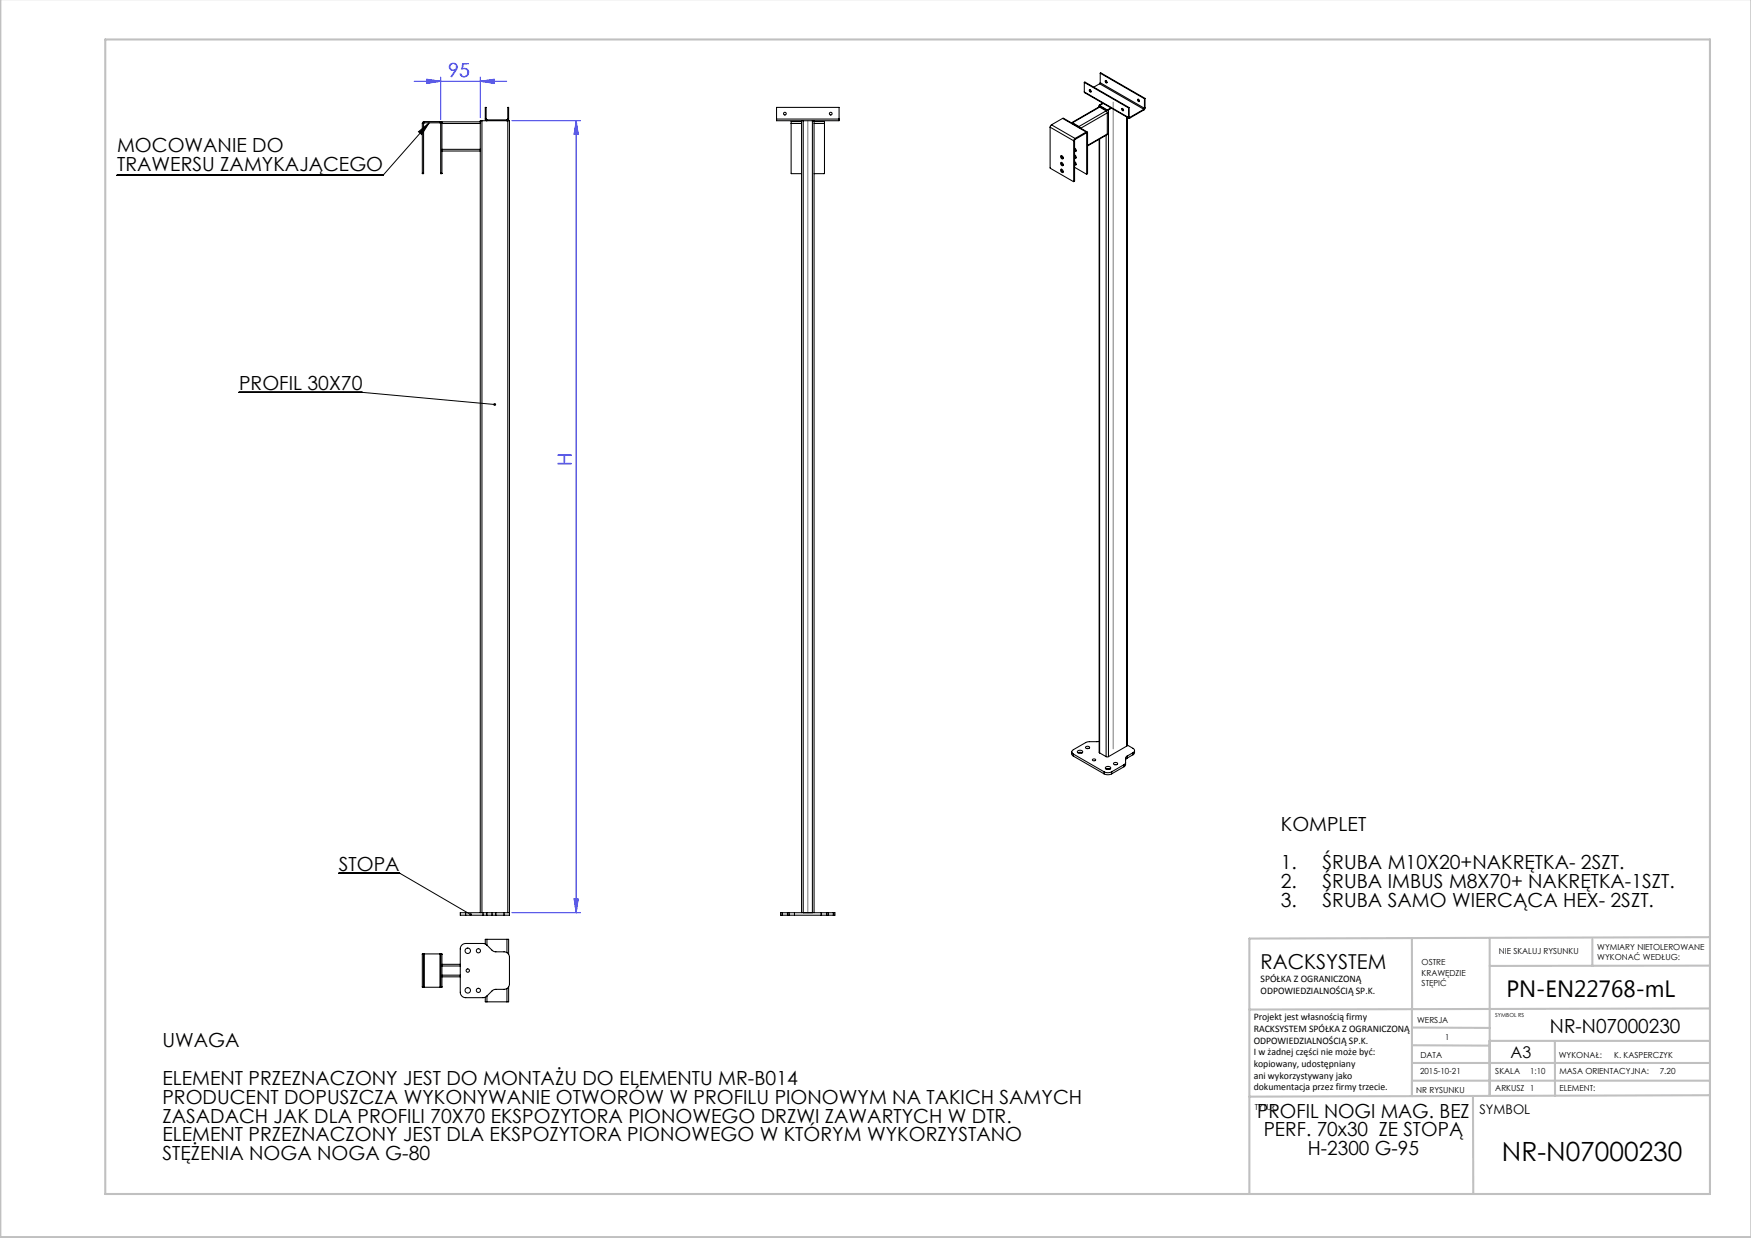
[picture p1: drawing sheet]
<svg xmlns="http://www.w3.org/2000/svg" width="420mm" height="297mm" viewBox="0 0 420 297" stroke-linecap="round" stroke-linejoin="round" font-family="sans-serif">
<path d="M100.4 31.6l2.5-2.1-1.8 2.8zM102.9 29.5l-11 12.5h-63.8M57.3 94.1h29.6l31.8 2.9M81.3 209.5h14.6l17 9.9" fill="none" stroke="#000" stroke-width=".24"/>
<path d="M99.3 19.5h22.2M102.4 19l3.3 .5-3.3 .5zM105.7 18.5v10.1M115.2 19.5l3.3-.5v1zM115.2 18.5v9.7M122.8 29h16.4M138.2 29l.5 3.3h-1zM138.2 29v190M122.8 219h16.4M137.7 215.7h1l-.5 3.3z" fill="none" stroke="#00f" stroke-width=".24"/>
<g fill="none" stroke="#c0c0c0" stroke-width=".5">
<path d="M.1 -.1v296.9h419.9M25.2 9.5h385v276.9h-385zM338.7 225.2v37.8M357.3 225v37.9v-13.2M382 225.4v6.3M410.1 224.8l-110.4 .4v61.2M410.1 231.7h-52.8M338.7 259.3h71.5M338.7 255h71.5M338.7 250.8l18.6 .1M338.7 246.5l18.6 .1M357.3 249.7h52.9"/>
<path d="M373 249.7v13.2M410.1 241.9l-110.4 .3M353.3 262.9l.1 23.5M410.2 262.7l-110.5 .4"/>
</g>
<path d="M193.8 29v190M267 24.5v155.1" fill="none" stroke="#808080" stroke-width=".25"/>
<path d="M118.4 96.8v.5l.3 .1 .2-.2 .1-.1-.3-.1 .3 .1-.1-.3zM112.7 219.1l-.1 .5h.5l-.2-.2 .3 .2-.1-.4zM100.4 31.6l2.5-2.1-1.8 2.8z" fill="#000"/>
<g fill="#00f">
<path d="M102.4 19l3.3 .5-3.3 .5zM115.2 19.5l3.3-.5v1z"/>
<path d="M138.2 29l.5 3.3h-1zM137.7 215.7h1l-.5 3.3z"/>
</g>
<g fill="none" stroke="#000" stroke-width=".25">
<path d="M260.1 19.8v2.3M260.1 19.8l10.6 6.1M260.1 19.8l.1-.1 10.6 6.1M263.9 19.8l-.1 .3M263.9 17.6l10.6 6.1M263.9 19.8l10.6 6.2M263.9 17.6v2.2M263.9 17.6l.1-.1 10.7 6.1M265.1 19.3l.3 .1a.25 .25 0 0 1 .2 .2 .25 .25 0 0 1-.3 .3zM265.2 19.3l.3 .5M101.3 29.6h.3M101.3 29.6v12"/>
<path d="M101.6 29.6v12M101.8 29.5l-.2 .1M101.8 29.2l-.4 .1-.1 .3M101.8 29.2v.3M101.8 29.2h3.7M101.8 29.5h3.7M105.5 29.2l.4 .1 .1 .3M105.5 29.5l.2 .1M105.5 29.2v.3M105.7 29.6h9.5M105.7 29.6v12M106 29.6v12"/>
<path d="M106 35.8h9.2M106 36.2h9.2M115.2 29.2h-9.2v.4M115.2 29.2v.4M115.2 35.8v.4M115.2 29.6v6.2M115.2 36.2v182.8M115.6 29h-.4v.2M115.6 29h6.2M115.6 29v190M116.4 28.6l.2 .3 .2 .1v-.2M116.4 28.6v-2.8h.2v2.8"/>
<path d="M116.4 28.6h.2M116.6 28.6l.2 .2M116.8 28.8h4.8M121.8 28.6l-.2 .2M121.8 29h.4v190.6h-1.3M121.8 28.6v-2.8h.2v2.8M121.8 29v190M121.8 28.6h.2M122 28.6l-.2 .3-.2 .1v-.2M186.3 28.6v.4h6M186.3 28.6v-2.8h15v2.8M186.3 28.6h15"/>
<path d="M189.8 29.6v12l2.5 .1M189.8 29.6h2.5M192.3 29.2h-2.5v.4M192.3 29h.4M192.3 29v190M192.7 29h2.2M192.7 29v190M194.9 29h.4M194.9 29v190M195.3 29.2h2.5v.4M195.3 29.6h2.5M195.3 29v190"/>
<path d="M197.8 29.6v12l-2.5 .1M201.3 28.6v.4h-6M251.9 30.5v9.8l5.6 3.3M251.9 30.5l5.6 3.3M252.2 29.9l-.3 .6M252.2 29.9l5.7 3.3M254.4 39a.4 .4 0 0 1 .6 .2 .4 .4 0 0 1-.2 .6l-.4-.4zM254.4 37.4a.4 .4 0 0 1 .6 .2 .4 .4 0 0 1-.2 .5l-.4-.3zM254.6 37.3l.1 .5 .3 .2M254.6 39l.1 .4 .3 .2M254.9 28.4h.2l5.7 3.2M254.9 28.4l-2.7 1.5"/>
<path d="M254.9 28.4l5.6 3.3M255 37.7v.3M257.2 29.6h.1M257.3 29.5h-.3M257.3 29.5l1.5 .9M257.3 29.6h.1M257.5 33.8v9.7M257.8 38.8l.1 .1a.33 .33 0 0 1 .3 .4 .33 .33 0 0 1-.4 .2M257.8 37.2l.1 .1a.32 .32 0 0 1 .3 .4 .32 .32 0 0 1-.4 .2M257.8 35.5l.1 .1a.32 .32 0 0 1 .3 .4 .32 .32 0 0 1-.4 .3M257.8 35.8l.3 .4M257.8 37.4l.3 .4"/>
<path d="M257.8 39.1l.3 .4M257.8 33.7l-.3 .1M257.8 33.7v9.7M257.9 33.2l-.4 .6M257.9 33.5l-.1 .2M257.9 33.2v.3M258.8 30.4l.3 .3M258.8 30.5h.1M260.1 22.1l10.7 6.3M260.1 22.1l10.6 6.1M260.5 31.7l.3-.1 .1 .3M260.5 31.9l.1 .1"/>
<path d="M260.5 31.7l-2.6 1.5M260.5 31.9l-2.6 1.6M260.5 31.7v.2M260.6 32v9.8l-2.8-1.7M260.9 31.9l-.3 .1M260.9 31.9v9.7M261.3 21.6h.3a.24 .24 0 0 1 .2 .3 .24 .24 0 0 1-.3 .2zM261.4 21.5l.3 .5M263.6 33.4l.2 147.2M263.6 25.3v.4M263.8 25.7l-6.7 3.7M263.8 25.7l-6.5 3.8"/>
<path d="M263.8 25.7l1.5 .9M263.8 20.1l-1.5 .8M263.8 20.1l10.6 6.1M263.8 25.5l1.5 .9M263.8 25.5v.2M263.8 33.3v147.3M263.9 25.2v.2M263.9 25.4l1.6 .9 1-.4M264.5 24.7l-.8 .5 .1 .3M264.6 24.8l-.7 .4M265.3 26.6l.3 .5M265.3 26.4h.6"/>
<path d="M265.3 26.6l-6.5 3.8M265.3 26.4v.2M265.3 32.4v149.1M265.6 32.1l-4.7 2.9M265.6 27.1v5M265.6 27.1l-6.4 3.7M265.6 32.1l-4.7 2.8M265.9 26.4v155.1M266.6 26l-.7 .4M269.1 26.1h.2a.24 .24 0 0 1 .2 .3 .24 .24 0 0 1-.2 .2zM269.2 26l.3 .5M270.3 28.1v150.9"/>
<path d="M270.4 28.1l-.1 150.9M270.7 28.2l.3 .1M270.7 25.9v2.3M270.8 28.1l.2 .1M270.8 25.8l-.1 .1M270.8 25.8v2.3M270.8 28.1l-.1 .1M271 28.2v.1M272.9 23.8l.2 .1a.25 .25 0 0 1 .2 .2 .25 .25 0 0 1-.2 .3zM273 23.8l.3 .5M274.4 26.2l-3.4 2M274.4 26.4l-3.4 1.9"/>
<path d="M274.4 26.2v.2M274.5 26l-.1 .2M274.5 23.7v2.3M274.7 25.9l-.3 .5M274.7 23.6l-.2 .1M274.7 23.6v2.3M274.7 25.9l-.2 .1M101.3 41.6h.3M105.7 41.6h.3M254.4 40.6a.4 .4 0 0 1 .6 .3 .4 .4 0 0 1-.2 .5l-.4-.4zM254.6 40.6l.1 .4 .3 .3M257.5 43.5v.1"/>
<path d="M257.8 43.4l-.3 .2M257.8 43.4l-.3 .1M260.9 41.6l-.1 .1M260.9 41.6l-.3 .2M260.5 179.1h.2a.35 .35 0 0 1 .5-.1 .35 .35 0 0 1-.1 .6 .39 .39 0 0 1-.5 0 .39 .39 0 0 1-.1-.5zM260.6 179.6h.5M263.6 177.9l-2.9 .1-3.2 1.8a.56 .56 0 0 0-.4 .6 .56 .56 0 0 0 .4 .5M270.3 179l-4.4 2.5M270.4 178.7l1.4 .8a.56 .56 0 0 1 .3 .6 .56 .56 0 0 1-.3 .5M257.1 180.4v.7l.4 .3M257.5 180.9l7.3 4.3M257.5 180.9v.5"/>
<path d="M257.5 181.4l7.3 4.2M258.5 180.2l.4-.2a.43 .43 0 0 1 .6 0 .43 .43 0 0 1 0 .6l-.4 .1a.47 .47 0 0 1-.6-.5zM258.6 180.6l.5-.1 .5 .1M262.1 182.2l.2-.1a.28 .28 0 0 1 .4 0 .28 .28 0 0 1 0 .4h-.1a.32 .32 0 0 1-.4 0 .32 .32 0 0 1-.1-.3zM263.8 180.6l1.5 .9M264.8 185.2l.8 .2 1.1-.2M264.8 185.6l.8 .3 1.1-.3M264.8 185.2v.4M265.2 184.1l.4-.2a.43 .43 0 0 1 .6 0 .43 .43 0 0 1 0 .6l-.4 .1a.47 .47 0 0 1-.6-.5zM265.3 184.5l.5-.1 .5 .1M265.3 181.5h.6M266.7 185.2v.4"/>
<path d="M267.2 183l.2-.1a.35 .35 0 0 1 .5 0 .35 .35 0 0 1-.1 .5 .39 .39 0 0 1-.5 .1 .39 .39 0 0 1-.1-.5zM267.3 183.4h.5M269.6 183.5l-2.9 1.7M269.6 183.5v.4M269.6 183.9l-2.9 1.7M270 182.9l-.4 .6M270.4 181.4l-.4 .4v1.8l-.4 .3M270.4 181.9l-.4 .5M270.4 181.4v.5M271.8 180.6l-1.4 .8M271.8 180.6v.5M271.8 181.1l-1.4 .8"/>
<path d="M272.1 180.1v.6l-.3 .4M111.7 219h-1.3v.6h1.3M111.7 219v.6M111.7 219h4.2M111.7 219.6h4.2M115.9 219h.9M115.9 219.6h.9M115.9 219v.6M116.8 219h1.2M116.8 219.6h1.2M116.8 219v.6M118 219h.9"/>
<path d="M118 219.6h.9M118 219v.6M118.9 219h2M118.9 219.6h2M118.9 219v.6M120.9 219h1.3M120.9 219v.6M187.6 219h-.3v.6h.3M187.6 219h1.3M187.6 219.6h1.3M187.6 219v.6M188.9 219.6h.4"/>
<path d="M188.9 219h.4M188.9 219v.6M189.3 219.6h1.3M189.3 219h1.3M189.3 219v.6M190.6 219h6.4M190.6 219.6h6.4M190.6 219v.6M197 219.6h1.3M197 219h1.3M197 219v.6M198.3 219.6h.3"/>
<path d="M198.3 219h.3M198.3 219v.6M198.6 219h1.3M198.6 219.6h1.3M198.6 219v.6M199.9 219h.4v.6h-.4M199.9 219v.6M101.3 236.7l.3 .1M101.3 228.9v7.8M101.3 236.7h.3M101.3 228.9h.3M101.6 236.7v.1"/>
<path d="M101.6 228.8l-.3 .1M101.6 228.8v.1M101.6 228.8h.2M101.6 236.8h.2M101.6 228.9v7.8M101.8 228.8v8M101.8 236.8h3.7M101.8 228.8h3.7M105.5 228.8h.2M105.5 236.8h.2M105.5 228.8v8M105.7 236.7v.1"/>
<path d="M105.7 228.8l.3 .1M105.7 228.8v.1M105.7 228.9v7.8M105.7 236.7h.3M105.7 228.9h.3M106 236.7l-.3 .1M106 228.9v7.8M106 234.3h4.4M106 231.3h4.4M106 231.7h4.4M106 233.9h4.4M110.9 226.6l.8-.3 4.4 .1 .6 .2 1.7 1.6 2.5 .1a1.3 1.3 0 0 1 1.3 1.3v6.4a1.3 1.3 0 0 1-1.3 1.3l-2.5 .1-1.7 1.6-.6 .3h-4.4a1.3 1.3 0 0 1-1.3-1.3v-10.4z"/>
<path d="M116.4 239.2v1.1h.4M116.8 225.3h-.4v1.2M116.8 225.3v1.4M116.8 238.9v1.4M116.8 225.3h4.8M121.6 225.3h.4v3.7M121.6 225.3v3.2M121.6 237.1v3.2M122 236.7v3.6h-.4M116.8 240.3h4.8"/>
<circle cx="188.3" cy="27.3" r=".32"/>
<circle cx="199.3" cy="27.3" r=".32"/>
<circle cx="112.2" cy="232.8" r=".4"/>
<circle cx="112.2" cy="237.6" r=".65"/>
<circle cx="112.2" cy="228.1" r=".65"/>
<circle cx="114.8" cy="237.6" r=".5"/>
<circle cx="114.8" cy="228.1" r=".5"/>
</g>
<text font-size="6.3" x="360.3" y="278.5">NR-N07000230</text>
<text font-size="5.6" x="361.3" y="239.1">PN-EN22768-mL</text>
<text font-size="4.9" x="302.4" y="232.4">RACKSYSTEM</text>
<g font-size="4.7" fill="#00f">
<text x="107.5" y="18.5">95</text>
<text x="137.2" y="111.7" transform="rotate(-90 137.2 111.7)">H</text>
</g>
<g font-size="4.7">
<text x="28.1" y="36.5">MOCOWANIE DO</text>
<text x="28.1" y="41">TRAWERSU ZAMYKAJĄCEGO</text>
<text x="57.3" y="93.5">PROFIL 30X70</text>
<text x="307.2" y="199.5">KOMPLET</text>
<text x="81.3" y="208.9">STOPA</text>
<text x="307.2" y="208.5">1.</text>
<text x="317.2" y="208.5">ŚRUBA M10X20+NAKRĘTKA- 2SZT.</text>
<text x="307.2" y="213">2.</text>
<text x="317.2" y="213">ŚRUBA IMBUS M8X70+ NAKRĘTKA-1SZT.</text>
<text x="307.2" y="217.6">3.</text>
<text x="317.2" y="217.6">ŚRUBA SAMO WIERCĄCA HEX- 2SZT.</text>
<text x="39" y="251.2">UWAGA</text>
<text x="371.8" y="247.8">NR-N07000230</text>
<text x="39" y="260.2">ELEMENT PRZEZNACZONY JEST DO MONTAŻU DO ELEMENTU MR-B014</text>
<text x="39" y="264.8">PRODUCENT DOPUSZCZA WYKONYWANIE OTWORÓW W PROFILU PIONOWYM NA TAKICH SAMYCH</text>
<text x="39" y="269.3">ZASADACH JAK DLA PROFILI 70X70 EKSPOZYTORA PIONOWEGO DRZWI ZAWARTYCH W DTR.</text>
<text x="301.6" y="268.1">PROFIL NOGI MAG. BEZ</text>
<text x="39" y="273.8">ELEMENT PRZEZNACZONY JEST DLA EKSPOZYTORA PIONOWEGO W KTÓRYM WYKORZYSTANO</text>
<text x="303.1" y="272.6">PERF. 70x30 ZE STOPĄ</text>
<text x="39" y="278.4">STĘŻENIA NOGA NOGA G-80</text>
<text x="313.7" y="277.1">H-2300 G-95</text>
</g>
<text font-size="3.9" x="362.3" y="253.8">A3</text>
<text font-size="3.2" x="354.9" y="267.2">SYMBOL</text>
<g font-size="2.4">
<text x="302.4" y="235.6">SPÓŁKA Z OGRANICZONĄ</text>
<text x="302.4" y="238.4">ODPOWIEDZIALNOŚCIĄ SP.K.</text>
<text x="300.7" y="244.7">Projekt jest własnością firmy</text>
<text x="300.7" y="247.5">RACKSYSTEM SPÓŁKA Z OGRANICZONĄ</text>
<text x="300.7" y="250.3">ODPOWIEDZIALNOŚCIĄ SP.K.</text>
<text x="300.7" y="253.1">I w żadnej części nie może być:</text>
<text x="300.7" y="256">kopiowany, udostępniany</text>
<text x="300.7" y="258.8">ani wykorzystywany jako</text>
<text x="300.7" y="261.6">dokumentacja przez firmy trzecie.</text>
</g>
<g font-size="2">
<text x="383.1" y="227.9">WYMIARY NIETOLEROWANE</text>
<text x="341" y="231.6">OSTRE</text>
<text x="359.5" y="228.9">NIE SKALUJ RYSUNKU</text>
<text x="383.1" y="230.4">WYKONAĆ WEDŁUG:</text>
<text x="341" y="234.1">KRAWĘDZIE</text>
<text x="341" y="236.6">STĘPIĆ</text>
<text x="339.9" y="245.4">WERSJA</text>
<text x="346.6" y="249.5">1</text>
<text x="340.6" y="257.7">2015-10-21</text>
<text x="340.7" y="253.8">DATA</text>
<text x="358.7" y="257.7">SKALA</text>
<text x="367" y="257.7">1:10</text>
<text x="373.9" y="253.8">WYKONAŁ:</text>
<text x="374.1" y="257.7">MASA ORIENTACYJNA:</text>
<text x="387.2" y="253.8">K. KASPERCZYK</text>
<text x="398.1" y="257.7">7.20</text>
<text x="339.7" y="262.3">NR RYSUNKU</text>
<text x="358.7" y="261.7">ARKUSZ 1</text>
<text x="374.1" y="261.7">ELEMENT:</text>
<text x="301" y="266.4">TYTUŁ:</text>
</g>
<text font-size="1.3" x="358.7" y="244">SYMBOL RS</text>
</svg>
